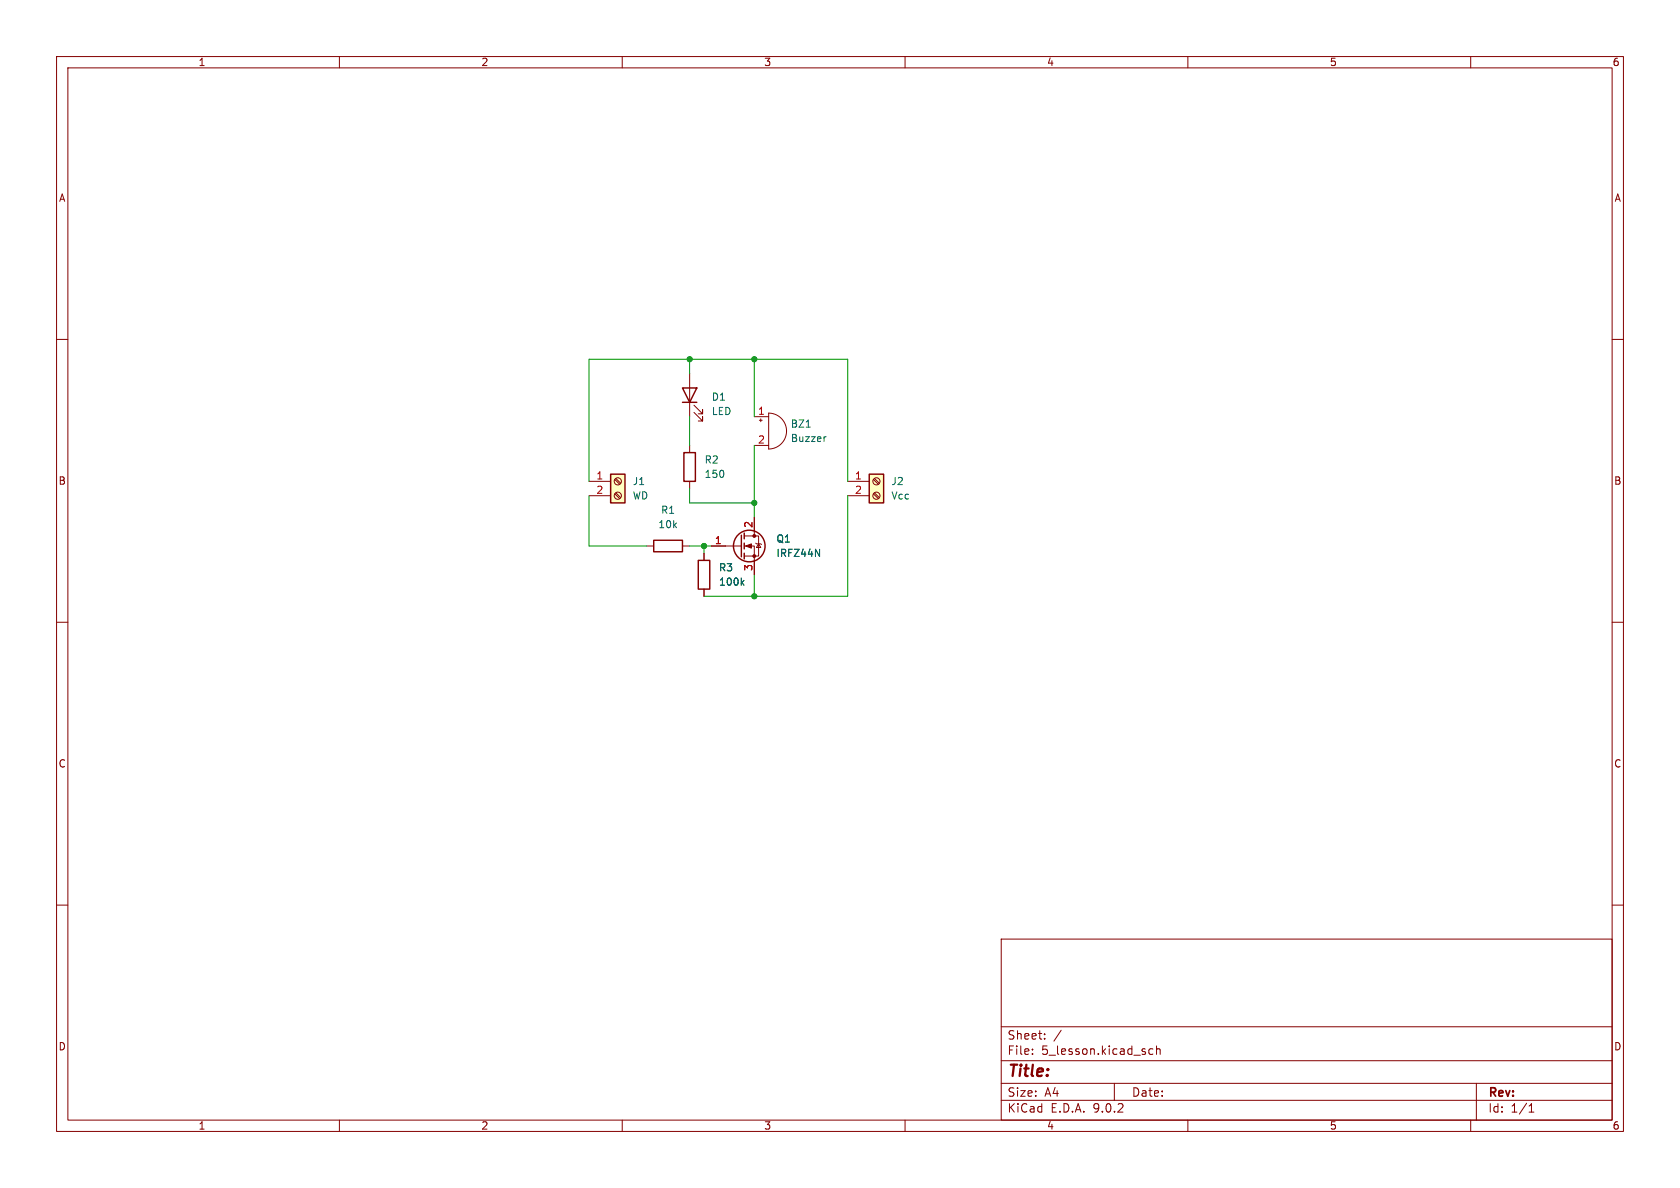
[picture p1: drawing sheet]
(kicad_sch
 (version 20250114)
 (generator "eeschema")
 (generator_version "9.0")
 (paper "A4")
 (lib_symbols
  (symbol "Connector:Screw_Terminal_01x02"
   (pin_names
    (offset 1.016) (hide yes)) (exclude_from_sim no) (in_bom yes) (on_board yes)
   (property "Reference" "J" (at 0 2.54 0) (effects (font (size 1.27 1.27))))
   (property "Value" "Screw_Terminal_01x02" (at 0 -5.08 0) (effects (font (size 1.27 1.27))))
   (property "Footprint" "" (at 0 0 0) (effects (font (size 1.27 1.27)) (hide yes)))
   (property "Datasheet" "~" (at 0 0 0) (effects (font (size 1.27 1.27)) (hide yes)))
   (property "Description" "Generic screw terminal, single row, 01x02, script generated (kicad-library-utils/schlib/autogen/connector/)" (at 0 0 0) (effects (font (size 1.27 1.27)) (hide yes)))
   (symbol "Screw_Terminal_01x02_1_1"
    (rectangle (start -1.27 1.27) (end 1.27 -3.81) (stroke (width 0.254) (type default)) (fill (type background)))
    (polyline (pts (xy -0.5334 0.3302) (xy 0.3302 -0.508)) (stroke (width 0.1524) (type default)) (fill (type none)))
    (polyline (pts (xy -0.5334 -2.2098) (xy 0.3302 -3.048)) (stroke (width 0.1524) (type default)) (fill (type none)))
    (polyline (pts (xy -0.3556 0.508) (xy 0.508 -0.3302)) (stroke (width 0.1524) (type default)) (fill (type none)))
    (polyline (pts (xy -0.3556 -2.032) (xy 0.508 -2.8702)) (stroke (width 0.1524) (type default)) (fill (type none)))
    (circle (center 0 0) (radius 0.635) (stroke (width 0.1524) (type default)) (fill (type none)))
    (circle (center 0 -2.54) (radius 0.635) (stroke (width 0.1524) (type default)) (fill (type none)))
    (pin passive line (at -5.08 0 0) (length 3.81) (name "Pin_1" (effects (font (size 1.27 1.27)))) (number "1" (effects (font (size 1.27 1.27)))))
    (pin passive line (at -5.08 -2.54 0) (length 3.81) (name "Pin_2" (effects (font (size 1.27 1.27)))) (number "2" (effects (font (size 1.27 1.27))))))
   (embedded_fonts no))
  (symbol "Device:Buzzer"
   (pin_names
    (offset 0.0254) (hide yes)) (exclude_from_sim no) (in_bom yes) (on_board yes)
   (property "Reference" "BZ" (at 3.81 1.27 0) (effects (font (size 1.27 1.27)) (justify left)))
   (property "Value" "Buzzer" (at 3.81 -1.27 0) (effects (font (size 1.27 1.27)) (justify left)))
   (property "Footprint" "" (at -0.635 2.54 90) (effects (font (size 1.27 1.27)) (hide yes)))
   (property "Datasheet" "~" (at -0.635 2.54 90) (effects (font (size 1.27 1.27)) (hide yes)))
   (property "Description" "Buzzer, polarized" (at 0 0 0) (effects (font (size 1.27 1.27)) (hide yes)))
   (symbol "Buzzer_0_1"
    (polyline (pts (xy -1.651 1.905) (xy -1.143 1.905)) (stroke (width 0) (type default)) (fill (type none)))
    (polyline (pts (xy -1.397 2.159) (xy -1.397 1.651)) (stroke (width 0) (type default)) (fill (type none)))
    (arc (start 0 3.175) (mid 3.1612 0) (end 0 -3.175) (stroke (width 0) (type default)) (fill (type none)))
    (polyline (pts (xy 0 3.175) (xy 0 -3.175)) (stroke (width 0) (type default)) (fill (type none))))
   (symbol "Buzzer_1_1"
    (pin passive line (at -2.54 2.54 0) (length 2.54) (name "+" (effects (font (size 1.27 1.27)))) (number "1" (effects (font (size 1.27 1.27)))))
    (pin passive line (at -2.54 -2.54 0) (length 2.54) (name "-" (effects (font (size 1.27 1.27)))) (number "2" (effects (font (size 1.27 1.27))))))
   (embedded_fonts no))
  (symbol "Device:LED"
   (pin_numbers (hide yes))
   (pin_names
    (offset 1.016) (hide yes)) (exclude_from_sim no) (in_bom yes) (on_board yes)
   (property "Reference" "D" (at 0 2.54 0) (effects (font (size 1.27 1.27))))
   (property "Value" "LED" (at 0 -2.54 0) (effects (font (size 1.27 1.27))))
   (property "Footprint" "" (at 0 0 0) (effects (font (size 1.27 1.27)) (hide yes)))
   (property "Datasheet" "~" (at 0 0 0) (effects (font (size 1.27 1.27)) (hide yes)))
   (property "Description" "Light emitting diode" (at 0 0 0) (effects (font (size 1.27 1.27)) (hide yes)))
   (property "Sim.Pins" "1=K 2=A" (at 0 0 0) (effects (font (size 1.27 1.27)) (hide yes)))
   (symbol "LED_0_1"
    (polyline (pts (xy -3.048 -0.762) (xy -4.572 -2.286) (xy -3.81 -2.286) (xy -4.572 -2.286) (xy -4.572 -1.524)) (stroke (width 0) (type default)) (fill (type none)))
    (polyline (pts (xy -1.778 -0.762) (xy -3.302 -2.286) (xy -2.54 -2.286) (xy -3.302 -2.286) (xy -3.302 -1.524)) (stroke (width 0) (type default)) (fill (type none)))
    (polyline (pts (xy -1.27 0) (xy 1.27 0)) (stroke (width 0) (type default)) (fill (type none)))
    (polyline (pts (xy -1.27 -1.27) (xy -1.27 1.27)) (stroke (width 0.254) (type default)) (fill (type none)))
    (polyline (pts (xy 1.27 -1.27) (xy 1.27 1.27) (xy -1.27 0) (xy 1.27 -1.27)) (stroke (width 0.254) (type default)) (fill (type none))))
   (symbol "LED_1_1"
    (pin passive line (at -3.81 0 0) (length 2.54) (name "K" (effects (font (size 1.27 1.27)))) (number "1" (effects (font (size 1.27 1.27)))))
    (pin passive line (at 3.81 0 180) (length 2.54) (name "A" (effects (font (size 1.27 1.27)))) (number "2" (effects (font (size 1.27 1.27))))))
   (embedded_fonts no))
  (symbol "Device:R"
   (pin_numbers (hide yes))
   (pin_names
    (offset 0)) (exclude_from_sim no) (in_bom yes) (on_board yes)
   (property "Reference" "R" (at 2.032 0 90) (effects (font (size 1.27 1.27))))
   (property "Value" "R" (at 0 0 90) (effects (font (size 1.27 1.27))))
   (property "Footprint" "" (at -1.778 0 90) (effects (font (size 1.27 1.27)) (hide yes)))
   (property "Datasheet" "~" (at 0 0 0) (effects (font (size 1.27 1.27)) (hide yes)))
   (property "Description" "Resistor" (at 0 0 0) (effects (font (size 1.27 1.27)) (hide yes)))
   (symbol "R_0_1"
    (rectangle (start -1.016 -2.54) (end 1.016 2.54) (stroke (width 0.254) (type default)) (fill (type none))))
   (symbol "R_1_1"
    (pin passive line (at 0 3.81 270) (length 1.27) (name "~" (effects (font (size 1.27 1.27)))) (number "1" (effects (font (size 1.27 1.27)))))
    (pin passive line (at 0 -3.81 90) (length 1.27) (name "~" (effects (font (size 1.27 1.27)))) (number "2" (effects (font (size 1.27 1.27))))))
   (embedded_fonts no))
  (symbol "IoT_Lib:IRFZ44N"
   (pin_names (hide yes)) (exclude_from_sim no) (in_bom yes) (on_board yes)
   (property "Reference" "Q" (at 5.08 1.905 0) (effects (font (size 1.27 1.27)) (justify left)))
   (property "Value" "IRFZ44N" (at 5.08 0 0) (effects (font (size 1.27 1.27)) (justify left)))
   (property "Footprint" "Package_TO_SOT_THT:TO-220-3_Vertical" (at 5.08 -1.905 0) (effects (font (size 1.27 1.27)
    (italic yes)) (justify left) (hide yes)))
   (property "Datasheet" "https://static.chipdip.ru/lib/158/DOC000158617.pdf" (at 5.08 -3.81 0) (effects (font (size 1.27 1.27)) (justify left) (hide yes)))
   (property "Description" "50A Id, 60V Vds, N-Channel Power MOSFET, TO-220AB" (at -14.732 18.034 0) (effects (font (size 1.27 1.27)) (hide yes)))
   (symbol "IRFZ44N_0_1"
    (polyline (pts (xy 0.254 1.905) (xy 0.254 -1.905)) (stroke (width 0.254) (type default)) (fill (type none)))
    (polyline (pts (xy 0.254 0) (xy -2.54 0)) (stroke (width 0) (type default)) (fill (type none)))
    (polyline (pts (xy 0.762 2.286) (xy 0.762 1.27)) (stroke (width 0.254) (type default)) (fill (type none)))
    (polyline (pts (xy 0.762 0.508) (xy 0.762 -0.508)) (stroke (width 0.254) (type default)) (fill (type none)))
    (polyline (pts (xy 0.762 -1.27) (xy 0.762 -2.286)) (stroke (width 0.254) (type default)) (fill (type none)))
    (polyline (pts (xy 0.762 -1.778) (xy 3.302 -1.778) (xy 3.302 1.778) (xy 0.762 1.778)) (stroke (width 0) (type default)) (fill (type none)))
    (polyline (pts (xy 1.016 0) (xy 2.032 0.381) (xy 2.032 -0.381) (xy 1.016 0)) (stroke (width 0) (type default)) (fill (type outline)))
    (circle (center 1.651 0) (radius 2.794) (stroke (width 0.254) (type default)) (fill (type none)))
    (polyline (pts (xy 2.54 2.54) (xy 2.54 1.778)) (stroke (width 0) (type default)) (fill (type none)))
    (circle (center 2.54 1.778) (radius 0.254) (stroke (width 0) (type default)) (fill (type outline)))
    (circle (center 2.54 -1.778) (radius 0.254) (stroke (width 0) (type default)) (fill (type outline)))
    (polyline (pts (xy 2.54 -2.54) (xy 2.54 0) (xy 0.762 0)) (stroke (width 0) (type default)) (fill (type none)))
    (polyline (pts (xy 2.794 0.508) (xy 2.921 0.381) (xy 3.683 0.381) (xy 3.81 0.254)) (stroke (width 0) (type default)) (fill (type none)))
    (polyline (pts (xy 3.302 0.381) (xy 2.921 -0.254) (xy 3.683 -0.254) (xy 3.302 0.381)) (stroke (width 0) (type default)) (fill (type none))))
   (symbol "IRFZ44N_1_1"
    (pin input line (at -5.08 0 0) (length 2.54) (name "G" (effects (font (size 1.27 1.27)))) (number "1" (effects (font (size 1.27 1.27)))))
    (pin passive line (at 2.54 5.08 270) (length 2.54) (name "D" (effects (font (size 1.27 1.27)))) (number "2" (effects (font (size 1.27 1.27)))))
    (pin passive line (at 2.54 -5.08 90) (length 2.54) (name "S" (effects (font (size 1.27 1.27)))) (number "3" (effects (font (size 1.27 1.27))))))
   (embedded_fonts no)))
 (junction
  (at 133.35 88.9)
  (diameter 0)
  (color 0 0 0 0))
 (junction
  (at 124.46 96.52)
  (diameter 0)
  (color 0 0 0 0))
 (junction
  (at 133.35 105.41)
  (diameter 0)
  (color 0 0 0 0))
 (junction
  (at 133.35 63.5)
  (diameter 0)
  (color 0 0 0 0))
 (junction
  (at 121.92 63.5)
  (diameter 0)
  (color 0 0 0 0))
 (wire
  (pts (xy 133.35 101.6) (xy 133.35 105.41))
  (stroke (width 0) (type default)))
 (wire
  (pts (xy 121.92 63.5) (xy 133.35 63.5))
  (stroke (width 0) (type default)))
 (wire
  (pts (xy 133.35 63.5) (xy 149.86 63.5))
  (stroke (width 0) (type default)))
 (wire
  (pts (xy 124.46 96.52) (xy 124.46 97.79))
  (stroke (width 0) (type default)))
 (wire
  (pts (xy 121.92 63.5) (xy 121.92 66.04))
  (stroke (width 0) (type default)))
 (wire
  (pts (xy 149.86 63.5) (xy 149.86 85.09))
  (stroke (width 0) (type default)))
 (wire
  (pts (xy 104.14 96.52) (xy 104.14 87.63))
  (stroke (width 0) (type default)))
 (wire
  (pts (xy 149.86 87.63) (xy 149.86 105.41))
  (stroke (width 0) (type default)))
 (wire
  (pts (xy 124.46 96.52) (xy 125.73 96.52))
  (stroke (width 0) (type default)))
 (wire
  (pts (xy 104.14 63.5) (xy 121.92 63.5))
  (stroke (width 0) (type default)))
 (wire
  (pts (xy 133.35 63.5) (xy 133.35 73.66))
  (stroke (width 0) (type default)))
 (wire
  (pts (xy 121.92 86.36) (xy 121.92 88.9))
  (stroke (width 0) (type default)))
 (wire
  (pts (xy 121.92 96.52) (xy 124.46 96.52))
  (stroke (width 0) (type default)))
 (wire
  (pts (xy 133.35 105.41) (xy 149.86 105.41))
  (stroke (width 0) (type default)))
 (wire
  (pts (xy 121.92 73.66) (xy 121.92 78.74))
  (stroke (width 0) (type default)))
 (wire
  (pts (xy 133.35 78.74) (xy 133.35 88.9))
  (stroke (width 0) (type default)))
 (wire
  (pts (xy 104.14 85.09) (xy 104.14 63.5))
  (stroke (width 0) (type default)))
 (wire
  (pts (xy 114.3 96.52) (xy 104.14 96.52))
  (stroke (width 0) (type default)))
 (wire
  (pts (xy 124.46 105.41) (xy 133.35 105.41))
  (stroke (width 0) (type default)))
 (wire
  (pts (xy 121.92 88.9) (xy 133.35 88.9))
  (stroke (width 0) (type default)))
 (wire
  (pts (xy 133.35 88.9) (xy 133.35 91.44))
  (stroke (width 0) (type default)))
 (symbol
  (lib_id "Connector:Screw_Terminal_01x02")
  (at 154.94 85.09 0)
  (unit 1)
  (exclude_from_sim no)
  (in_bom yes)
  (on_board yes)
  (dnp no)
  (fields_autoplaced yes)
  (property "Reference" "J2" (at 157.48 85.0899 0) (effects (font (size 1.27 1.27)) (justify left)))
  (property "Value" "Vcc" (at 157.48 87.6299 0) (effects (font (size 1.27 1.27)) (justify left)))
  (property "Footprint" "TerminalBlock_Philmore:TerminalBlock_Philmore_TB132_1x02_P5.00mm_Horizontal" (at 154.94 85.09 0) (effects (font (size 1.27 1.27)) (hide yes)))
  (property "Datasheet" "~" (at 154.94 85.09 0) (effects (font (size 1.27 1.27)) (hide yes)))
  (property "Description" "Generic screw terminal, single row, 01x02, script generated (kicad-library-utils/schlib/autogen/connector/)" (at 154.94 85.09 0) (effects (font (size 1.27 1.27)) (hide yes)))
  (pin "1")
  (pin "2"))
 (symbol
  (lib_id "Device:Buzzer")
  (at 135.89 76.2 0)
  (unit 1)
  (exclude_from_sim no)
  (in_bom yes)
  (on_board yes)
  (dnp no)
  (property "Reference" "BZ1" (at 139.7 74.9299 0) (effects (font (size 1.27 1.27)) (justify left)))
  (property "Value" "Buzzer" (at 139.7 77.4699 0) (effects (font (size 1.27 1.27)) (justify left)))
  (property "Footprint" "Buzzer_Beeper:MagneticBuzzer_ProSignal_ABI-009-RC" (at 135.255 73.66 90) (effects (font (size 1.27 1.27)) (hide yes)))
  (property "Datasheet" "~" (at 135.255 73.66 90) (effects (font (size 1.27 1.27)) (hide yes)))
  (property "Description" "Buzzer, polarized" (at 135.89 76.2 0) (effects (font (size 1.27 1.27)) (hide yes)))
  (pin "1")
  (pin "2"))
 (symbol
  (lib_id "Device:LED")
  (at 121.92 69.85 90)
  (unit 1)
  (exclude_from_sim no)
  (in_bom yes)
  (on_board yes)
  (dnp no)
  (fields_autoplaced yes)
  (property "Reference" "D1" (at 125.73 70.1674 90) (effects (font (size 1.27 1.27)) (justify right)))
  (property "Value" "LED" (at 125.73 72.7074 90) (effects (font (size 1.27 1.27)) (justify right)))
  (property "Footprint" "LED_THT:LED_D3.0mm" (at 121.92 69.85 0) (effects (font (size 1.27 1.27)) (hide yes)))
  (property "Datasheet" "~" (at 121.92 69.85 0) (effects (font (size 1.27 1.27)) (hide yes)))
  (property "Description" "Light emitting diode" (at 121.92 69.85 0) (effects (font (size 1.27 1.27)) (hide yes)))
  (property "Sim.Pins" "1=K 2=A" (at 121.92 69.85 0) (effects (font (size 1.27 1.27)) (hide yes)))
  (pin "1")
  (pin "2"))
 (symbol
  (lib_id "IoT_Lib:IRFZ44N")
  (at 130.81 96.52 0)
  (unit 1)
  (exclude_from_sim no)
  (in_bom yes)
  (on_board yes)
  (dnp no)
  (property "Reference" "Q1" (at 137.16 95.2499 0) (effects (font (size 1.27 1.27)) (justify left)))
  (property "Value" "IRFZ44N" (at 137.16 97.7899 0) (effects (font (size 1.27 1.27)) (justify left)))
  (property "Footprint" "Package_TO_SOT_THT:TO-220-3_Vertical" (at 135.89 98.425 0) (effects (font (size 1.27 1.27)
    (italic yes)) (justify left) (hide yes)))
  (property "Datasheet" "https://static.chipdip.ru/lib/158/DOC000158617.pdf" (at 135.89 100.33 0) (effects (font (size 1.27 1.27)) (justify left) (hide yes)))
  (property "Description" "50A Id, 60V Vds, N-Channel Power MOSFET, TO-220AB" (at 116.078 78.486 0) (effects (font (size 1.27 1.27)) (hide yes)))
  (pin "1")
  (pin "2")
  (pin "3"))
 (symbol
  (lib_id "Connector:Screw_Terminal_01x02")
  (at 109.22 85.09 0)
  (unit 1)
  (exclude_from_sim no)
  (in_bom yes)
  (on_board yes)
  (dnp no)
  (fields_autoplaced yes)
  (property "Reference" "J1" (at 111.76 85.0899 0) (effects (font (size 1.27 1.27)) (justify left)))
  (property "Value" "WD" (at 111.76 87.6299 0) (effects (font (size 1.27 1.27)) (justify left)))
  (property "Footprint" "TerminalBlock_Philmore:TerminalBlock_Philmore_TB132_1x02_P5.00mm_Horizontal" (at 109.22 85.09 0) (effects (font (size 1.27 1.27)) (hide yes)))
  (property "Datasheet" "~" (at 109.22 85.09 0) (effects (font (size 1.27 1.27)) (hide yes)))
  (property "Description" "Generic screw terminal, single row, 01x02, script generated (kicad-library-utils/schlib/autogen/connector/)" (at 109.22 85.09 0) (effects (font (size 1.27 1.27)) (hide yes)))
  (pin "1")
  (pin "2"))
 (symbol
  (lib_id "Device:R")
  (at 124.46 101.6 180)
  (unit 1)
  (exclude_from_sim no)
  (in_bom yes)
  (on_board yes)
  (dnp no)
  (fields_autoplaced yes)
  (property "Reference" "R3" (at 127 100.3299 0) (effects (font (size 1.27 1.27)) (justify right)))
  (property "Value" "100k" (at 127 102.8699 0) (effects (font (size 1.27 1.27)) (justify right)))
  (property "Footprint" "Resistor_THT:R_Axial_DIN0204_L3.6mm_D1.6mm_P5.08mm_Horizontal" (at 126.238 101.6 90) (effects (font (size 1.27 1.27)) (hide yes)))
  (property "Datasheet" "~" (at 124.46 101.6 0) (effects (font (size 1.27 1.27)) (hide yes)))
  (property "Description" "Resistor" (at 124.46 101.6 0) (effects (font (size 1.27 1.27)) (hide yes)))
  (pin "2")
  (pin "1"))
 (symbol
  (lib_id "Device:R")
  (at 118.11 96.52 90)
  (unit 1)
  (exclude_from_sim no)
  (in_bom yes)
  (on_board yes)
  (dnp no)
  (fields_autoplaced yes)
  (property "Reference" "R1" (at 118.11 90.17 90) (effects (font (size 1.27 1.27))))
  (property "Value" "10k" (at 118.11 92.71 90) (effects (font (size 1.27 1.27))))
  (property "Footprint" "Resistor_THT:R_Axial_DIN0204_L3.6mm_D1.6mm_P5.08mm_Horizontal" (at 118.11 98.298 90) (effects (font (size 1.27 1.27)) (hide yes)))
  (property "Datasheet" "~" (at 118.11 96.52 0) (effects (font (size 1.27 1.27)) (hide yes)))
  (property "Description" "Resistor" (at 118.11 96.52 0) (effects (font (size 1.27 1.27)) (hide yes)))
  (pin "2")
  (pin "1"))
 (symbol
  (lib_id "Device:R")
  (at 121.92 82.55 180)
  (unit 1)
  (exclude_from_sim no)
  (in_bom yes)
  (on_board yes)
  (dnp no)
  (fields_autoplaced yes)
  (property "Reference" "R2" (at 124.46 81.2799 0) (effects (font (size 1.27 1.27)) (justify right)))
  (property "Value" "150" (at 124.46 83.8199 0) (effects (font (size 1.27 1.27)) (justify right)))
  (property "Footprint" "Resistor_THT:R_Axial_DIN0204_L3.6mm_D1.6mm_P5.08mm_Horizontal" (at 123.698 82.55 90) (effects (font (size 1.27 1.27)) (hide yes)))
  (property "Datasheet" "~" (at 121.92 82.55 0) (effects (font (size 1.27 1.27)) (hide yes)))
  (property "Description" "Resistor" (at 121.92 82.55 0) (effects (font (size 1.27 1.27)) (hide yes)))
  (pin "2")
  (pin "1"))
 (sheet_instances
  (path ""
   (page "1")))
 (embedded_fonts no))
